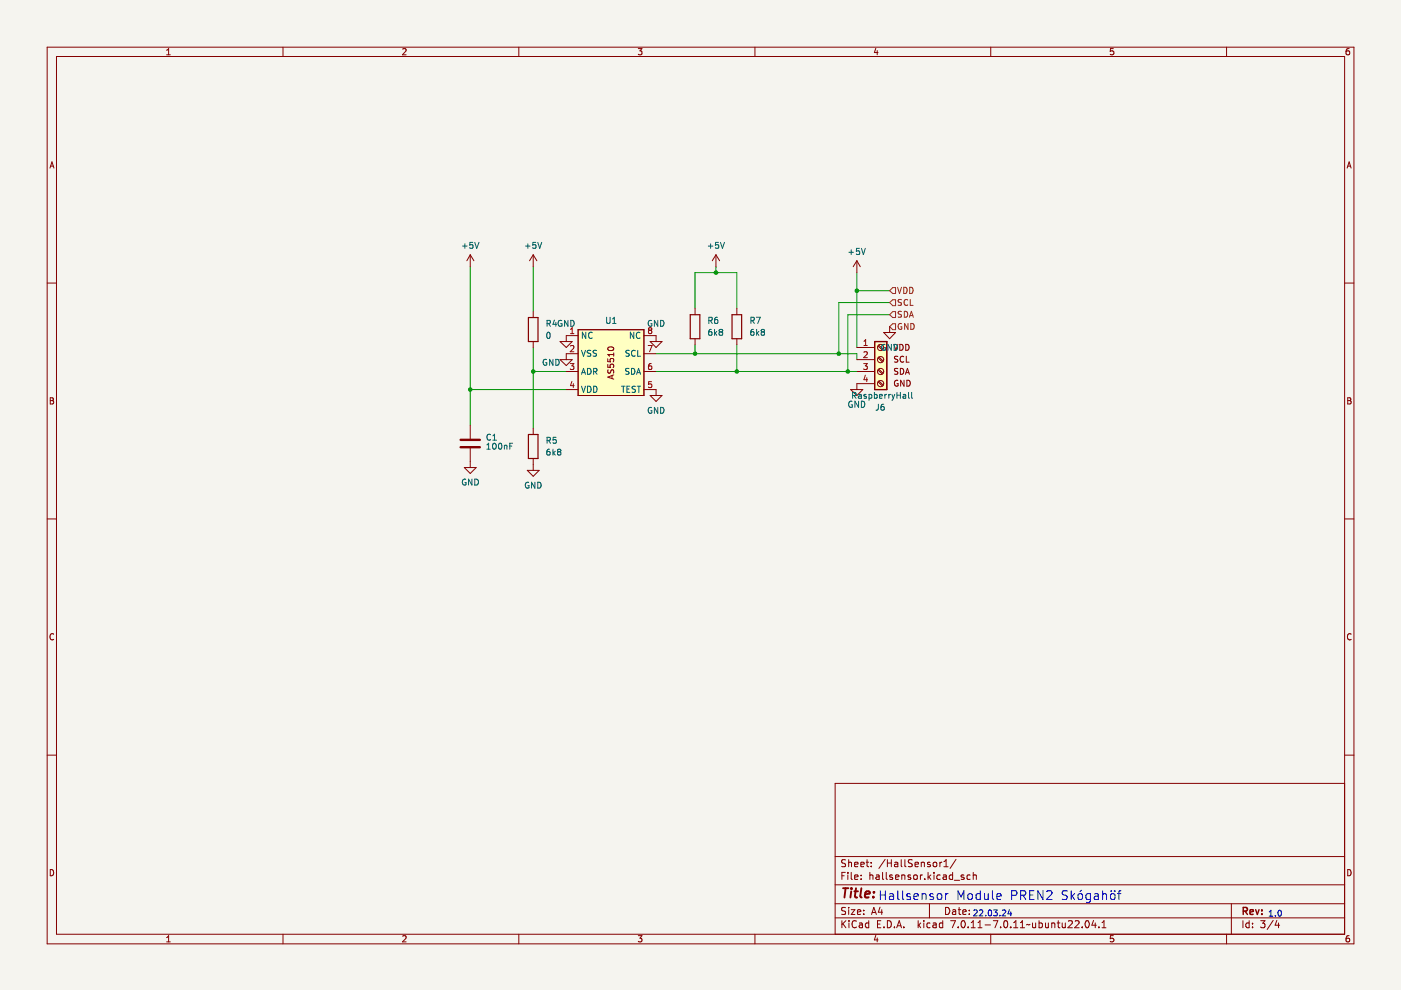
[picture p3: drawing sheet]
(kicad_sch (version 20230121) (generator eeschema)

 (paper "A4")

 (lib_symbols
  (symbol "Connector:Screw_Terminal_01x04" (pin_names (offset 1.016) hide) (in_bom yes) (on_board yes)
   (property "Reference" "J2" (at -1.27 -10.16 0) (effects (font (size 1.27 1.27)) (justify left)))
   (property "Value" "RaspberryHall" (at -6.35 -7.62 0) (effects (font (size 1.27 1.27)) (justify left)))
   (property "Footprint" "" (at 0 0 0) (effects (font (size 1.27 1.27)) hide))
   (property "Datasheet" "~" (at 0 0 0) (effects (font (size 1.27 1.27)) hide))
   (symbol "Screw_Terminal_01x04_1_1"
    (rectangle (start -1.27 3.81) (end 1.27 -6.35) (stroke (width 0.254) (type default)) (fill (type background)))
    (circle (center 0 -5.08) (radius 0.635) (stroke (width 0.1524) (type default)) (fill (type none)))
    (circle (center 0 -2.54) (radius 0.635) (stroke (width 0.1524) (type default)) (fill (type none)))
    (polyline (pts (xy -0.5334 -4.7498) (xy 0.3302 -5.588)) (stroke (width 0.1524) (type default)) (fill (type none)))
    (polyline (pts (xy -0.5334 -2.2098) (xy 0.3302 -3.048)) (stroke (width 0.1524) (type default)) (fill (type none)))
    (polyline (pts (xy -0.5334 0.3302) (xy 0.3302 -0.508)) (stroke (width 0.1524) (type default)) (fill (type none)))
    (polyline (pts (xy -0.5334 2.8702) (xy 0.3302 2.032)) (stroke (width 0.1524) (type default)) (fill (type none)))
    (polyline (pts (xy -0.3556 -4.572) (xy 0.508 -5.4102)) (stroke (width 0.1524) (type default)) (fill (type none)))
    (polyline (pts (xy -0.3556 -2.032) (xy 0.508 -2.8702)) (stroke (width 0.1524) (type default)) (fill (type none)))
    (polyline (pts (xy -0.3556 0.508) (xy 0.508 -0.3302)) (stroke (width 0.1524) (type default)) (fill (type none)))
    (polyline (pts (xy -0.3556 3.048) (xy 0.508 2.2098)) (stroke (width 0.1524) (type default)) (fill (type none)))
    (circle (center 0 0) (radius 0.635) (stroke (width 0.1524) (type default)) (fill (type none)))
    (circle (center 0 2.54) (radius 0.635) (stroke (width 0.1524) (type default)) (fill (type none)))
    (text "GND\n" (at 2.54 -5.08 0) (effects (font (size 1.27 1.27)) (justify left)))
    (text "SCL" (at 2.54 0 0) (effects (font (size 1.27 1.27)) (justify left)))
    (text "SDA" (at 2.54 -2.54 0) (effects (font (size 1.27 1.27)) (justify left)))
    (text "VDD" (at 2.54 2.54 0) (effects (font (size 1.27 1.27)) (justify left)))
    (pin passive line (at -5.08 2.54 0) (length 3.81) (name "Pin_1" (effects (font (size 1.27 1.27)))) (number "1" (effects (font (size 1.27 1.27)))))
    (pin passive line (at -5.08 0 0) (length 3.81) (name "Pin_2" (effects (font (size 1.27 1.27)))) (number "2" (effects (font (size 1.27 1.27)))))
    (pin passive line (at -5.08 -2.54 0) (length 3.81) (name "Pin_3" (effects (font (size 1.27 1.27)))) (number "3" (effects (font (size 1.27 1.27)))))
    (pin passive line (at -5.08 -5.08 0) (length 3.81) (name "Pin_4" (effects (font (size 1.27 1.27)))) (number "4" (effects (font (size 1.27 1.27)))))))
  (symbol "Device:C" (pin_numbers hide) (pin_names (offset 0.254)) (in_bom yes) (on_board yes)
   (property "Reference" "C" (at 0.635 2.54 0) (effects (font (size 1.27 1.27)) (justify left)))
   (property "Value" "C" (at 0.635 -2.54 0) (effects (font (size 1.27 1.27)) (justify left)))
   (property "Footprint" "" (at 0.9652 -3.81 0) (effects (font (size 1.27 1.27)) hide))
   (property "Datasheet" "~" (at 0 0 0) (effects (font (size 1.27 1.27)) hide))
   (symbol "C_0_1"
    (polyline (pts (xy -2.032 -0.762) (xy 2.032 -0.762)) (stroke (width 0.508) (type default)) (fill (type none)))
    (polyline (pts (xy -2.032 0.762) (xy 2.032 0.762)) (stroke (width 0.508) (type default)) (fill (type none))))
   (symbol "C_1_1"
    (pin passive line (at 0 3.81 270) (length 2.794) (name "~" (effects (font (size 1.27 1.27)))) (number "1" (effects (font (size 1.27 1.27)))))
    (pin passive line (at 0 -3.81 90) (length 2.794) (name "~" (effects (font (size 1.27 1.27)))) (number "2" (effects (font (size 1.27 1.27)))))))
  (symbol "Device:R" (pin_numbers hide) (pin_names (offset 0)) (in_bom yes) (on_board yes)
   (property "Reference" "R" (at 2.032 0 90) (effects (font (size 1.27 1.27))))
   (property "Value" "R" (at 0 0 90) (effects (font (size 1.27 1.27))))
   (property "Footprint" "" (at -1.778 0 90) (effects (font (size 1.27 1.27)) hide))
   (property "Datasheet" "~" (at 0 0 0) (effects (font (size 1.27 1.27)) hide))
   (symbol "R_0_1"
    (rectangle (start -1.016 -2.54) (end 1.016 2.54) (stroke (width 0.254) (type default)) (fill (type none))))
   (symbol "R_1_1"
    (pin passive line (at 0 3.81 270) (length 1.27) (name "~" (effects (font (size 1.27 1.27)))) (number "1" (effects (font (size 1.27 1.27)))))
    (pin passive line (at 0 -3.81 90) (length 1.27) (name "~" (effects (font (size 1.27 1.27)))) (number "2" (effects (font (size 1.27 1.27)))))))
  (symbol "OSRAM_AS5510_DSOM:AS5510-DSOM" (in_bom yes) (on_board yes)
   (property "Reference" "U" (at -0.7482 7.6087 0) (effects (font (size 1.27 1.27))))
   (property "Value" "" (at -5.08 3.81 0) (effects (font (size 1.27 1.27))))
   (property "Footprint" "" (at -5.08 3.81 0) (effects (font (size 1.27 1.27)) hide))
   (property "Datasheet" "" (at -5.08 3.81 0) (effects (font (size 1.27 1.27)) hide))
   (symbol "AS5510-DSOM_1_1"
    (rectangle (start -7.62 6.35) (end 6.35 -7.62) (stroke (width 0) (type default)) (fill (type background)))
    (text "AS5510" (at -0.6765 -0.6696 900) (effects (font (size 1.27 1.27))))
    (pin input line (at -10.16 5.08 0) (length 2.54) (name "NC" (effects (font (size 1.27 1.27)))) (number "1" (effects (font (size 1.27 1.27)))))
    (pin input line (at -10.16 1.27 0) (length 2.54) (name "VSS" (effects (font (size 1.27 1.27)))) (number "2" (effects (font (size 1.27 1.27)))))
    (pin input line (at -10.16 -2.54 0) (length 2.54) (name "ADR" (effects (font (size 1.27 1.27)))) (number "3" (effects (font (size 1.27 1.27)))))
    (pin input line (at -10.16 -6.35 0) (length 2.54) (name "VDD" (effects (font (size 1.27 1.27)))) (number "4" (effects (font (size 1.27 1.27)))))
    (pin input line (at 8.89 -6.35 180) (length 2.54) (name "TEST" (effects (font (size 1.27 1.27)))) (number "5" (effects (font (size 1.27 1.27)))))
    (pin input line (at 8.89 -2.54 180) (length 2.54) (name "SDA" (effects (font (size 1.27 1.27)))) (number "6" (effects (font (size 1.27 1.27)))))
    (pin input line (at 8.89 1.27 180) (length 2.54) (name "SCL" (effects (font (size 1.27 1.27)))) (number "7" (effects (font (size 1.27 1.27)))))
    (pin input line (at 8.89 5.08 180) (length 2.54) (name "NC" (effects (font (size 1.27 1.27)))) (number "8" (effects (font (size 1.27 1.27)))))))
  (symbol "power:+5V" (power) (pin_names (offset 0)) (in_bom yes) (on_board yes)
   (property "Reference" "#PWR" (at 0 -3.81 0) (effects (font (size 1.27 1.27)) hide))
   (property "Value" "+5V" (at 0 3.556 0) (effects (font (size 1.27 1.27))))
   (property "Footprint" "" (at 0 0 0) (effects (font (size 1.27 1.27)) hide))
   (property "Datasheet" "" (at 0 0 0) (effects (font (size 1.27 1.27)) hide))
   (symbol "+5V_0_1"
    (polyline (pts (xy -0.762 1.27) (xy 0 2.54)) (stroke (width 0) (type default)) (fill (type none)))
    (polyline (pts (xy 0 0) (xy 0 2.54)) (stroke (width 0) (type default)) (fill (type none)))
    (polyline (pts (xy 0 2.54) (xy 0.762 1.27)) (stroke (width 0) (type default)) (fill (type none))))
   (symbol "+5V_1_1"
    (pin power_in line (at 0 0 90) (length 0) hide (name "+5V" (effects (font (size 1.27 1.27)))) (number "1" (effects (font (size 1.27 1.27)))))))
  (symbol "power:GND" (power) (pin_names (offset 0)) (in_bom yes) (on_board yes)
   (property "Reference" "#PWR" (at 0 -6.35 0) (effects (font (size 1.27 1.27)) hide))
   (property "Value" "GND" (at 0 -3.81 0) (effects (font (size 1.27 1.27))))
   (property "Footprint" "" (at 0 0 0) (effects (font (size 1.27 1.27)) hide))
   (property "Datasheet" "" (at 0 0 0) (effects (font (size 1.27 1.27)) hide))
   (symbol "GND_0_1"
    (polyline (pts (xy 0 0) (xy 0 -1.27) (xy 1.27 -1.27) (xy 0 -2.54) (xy -1.27 -1.27) (xy 0 -1.27)) (stroke (width 0) (type default)) (fill (type none))))
   (symbol "GND_1_1"
    (pin power_in line (at 0 0 270) (length 0) hide (name "GND" (effects (font (size 1.27 1.27)))) (number "1" (effects (font (size 1.27 1.27))))))))

 (junction (at 147.32 74.93) (diameter 0) (color 0 0 0 0))
 (junction (at 113.03 78.74) (diameter 0) (color 0 0 0 0))
 (junction (at 179.705 78.74) (diameter 0) (color 0 0 0 0))
 (junction (at 177.8 74.93) (diameter 0) (color 0 0 0 0))
 (junction (at 99.695 82.55) (diameter 0) (color 0 0 0 0))
 (junction (at 181.61 61.595) (diameter 0) (color 0 0 0 0))
 (junction (at 151.765 57.785) (diameter 0) (color 0 0 0 0))
 (junction (at 156.21 78.74) (diameter 0) (color 0 0 0 0))

 (wire (pts (xy 188.595 66.675) (xy 179.705 66.675)) (stroke (width 0) (type default)))
 (wire (pts (xy 99.695 56.515) (xy 99.695 82.55)) (stroke (width 0) (type default)))
 (wire (pts (xy 113.03 78.74) (xy 120.015 78.74)) (stroke (width 0) (type default)))
 (wire (pts (xy 151.765 57.785) (xy 156.21 57.785)) (stroke (width 0) (type default)))
 (wire (pts (xy 151.765 57.785) (xy 147.32 57.785)) (stroke (width 0) (type default)))
 (wire (pts (xy 181.61 57.785) (xy 181.61 61.595)) (stroke (width 0) (type default)))
 (wire (pts (xy 177.8 74.93) (xy 181.61 74.93)) (stroke (width 0) (type default)))
 (wire (pts (xy 99.695 82.55) (xy 99.695 90.17)) (stroke (width 0) (type default)))
 (wire (pts (xy 151.765 56.515) (xy 151.765 57.785)) (stroke (width 0) (type default)))
 (wire (pts (xy 181.61 78.74) (xy 179.705 78.74)) (stroke (width 0) (type default)))
 (wire (pts (xy 99.695 82.55) (xy 120.015 82.55)) (stroke (width 0) (type default)))
 (wire (pts (xy 147.32 57.785) (xy 147.32 65.405)) (stroke (width 0) (type default)))
 (wire (pts (xy 181.61 74.93) (xy 181.61 76.2)) (stroke (width 0) (type default)))
 (wire (pts (xy 139.065 74.93) (xy 147.32 74.93)) (stroke (width 0) (type default)))
 (wire (pts (xy 179.705 78.74) (xy 156.21 78.74)) (stroke (width 0) (type default)))
 (wire (pts (xy 156.21 57.785) (xy 156.21 65.405)) (stroke (width 0) (type default)))
 (wire (pts (xy 113.03 73.66) (xy 113.03 78.74)) (stroke (width 0) (type default)))
 (wire (pts (xy 147.32 73.025) (xy 147.32 74.93)) (stroke (width 0) (type default)))
 (wire (pts (xy 139.065 78.74) (xy 156.21 78.74)) (stroke (width 0) (type default)))
 (wire (pts (xy 113.03 90.805) (xy 113.03 78.74)) (stroke (width 0) (type default)))
 (wire (pts (xy 179.705 66.675) (xy 179.705 78.74)) (stroke (width 0) (type default)))
 (wire (pts (xy 113.03 56.515) (xy 113.03 66.04)) (stroke (width 0) (type default)))
 (wire (pts (xy 177.8 64.135) (xy 177.8 74.93)) (stroke (width 0) (type default)))
 (wire (pts (xy 181.61 61.595) (xy 188.595 61.595)) (stroke (width 0) (type default)))
 (wire (pts (xy 156.21 73.025) (xy 156.21 78.74)) (stroke (width 0) (type default)))
 (wire (pts (xy 181.61 61.595) (xy 181.61 73.66)) (stroke (width 0) (type default)))
 (wire (pts (xy 147.32 74.93) (xy 177.8 74.93)) (stroke (width 0) (type default)))
 (wire (pts (xy 188.595 64.135) (xy 177.8 64.135)) (stroke (width 0) (type default)))

 (text "1.0" (at 268.7268 194.5898 0) (effects (font (size 1.27 1.27)) (justify left bottom)))
 (text "22.03.24\n" (at 206.0892 194.5163 0) (effects (font (size 1.27 1.27)) (justify left bottom)))
 (text "Hallsensor Module PREN2 Skógahöf" (at 186.055 191.135 0) (effects (font (size 1.9 1.9)) (justify left bottom)))

 (hierarchical_label "GND" (shape input) (at 188.595 69.215 0) (fields_autoplaced) (effects (font (size 1.27 1.27)) (justify left)))
 (hierarchical_label "SDA" (shape input) (at 188.595 66.675 0) (fields_autoplaced) (effects (font (size 1.27 1.27)) (justify left)))
 (hierarchical_label "VDD" (shape input) (at 188.595 61.595 0) (fields_autoplaced) (effects (font (size 1.27 1.27)) (justify left)))
 (hierarchical_label "SCL" (shape input) (at 188.595 64.135 0) (fields_autoplaced) (effects (font (size 1.27 1.27)) (justify left)))

 (symbol (lib_id "power:+5V") (at 99.695 56.515 0) (unit 1) (in_bom yes) (on_board yes) (dnp no) (fields_autoplaced)
  (property "Reference" "#PWR07" (at 99.695 60.325 0) (effects (font (size 1.27 1.27)) hide))
  (property "Value" "+5V" (at 99.695 52.07 0) (effects (font (size 1.27 1.27))))
  (property "Footprint" "" (at 99.695 56.515 0) (effects (font (size 1.27 1.27)) hide))
  (property "Datasheet" "" (at 99.695 56.515 0) (effects (font (size 1.27 1.27)) hide)) (pin "1")
  (instances (project "mainschematic" (path "" (reference "#PWR07") (unit 1)) (path "" (reference "#PWR019") (unit 1)))))

 (symbol (lib_id "Device:R") (at 156.21 69.215 0) (unit 1) (in_bom yes) (on_board yes) (dnp no) (fields_autoplaced)
  (property "Reference" "R7" (at 158.75 67.945 0) (effects (font (size 1.27 1.27)) (justify left)))
  (property "Value" "6k8" (at 158.75 70.485 0) (effects (font (size 1.27 1.27)) (justify left)))
  (property "Footprint" "Resistor_SMD:R_0805_2012Metric_Pad1.20x1.40mm_HandSolder" (at 154.432 69.215 90) (effects (font (size 1.27 1.27)) hide))
  (property "Datasheet" "~" (at 156.21 69.215 0) (effects (font (size 1.27 1.27)) hide)) (pin "2") (pin "1")
  (instances (project "mainschematic" (path "" (reference "R7") (unit 1)) (path "" (reference "R11") (unit 1)))))

 (symbol (lib_id "power:+5V") (at 151.765 56.515 0) (unit 1) (in_bom yes) (on_board yes) (dnp no) (fields_autoplaced)
  (property "Reference" "#PWR015" (at 151.765 60.325 0) (effects (font (size 1.27 1.27)) hide))
  (property "Value" "+5V" (at 151.765 52.07 0) (effects (font (size 1.27 1.27))))
  (property "Footprint" "" (at 151.765 56.515 0) (effects (font (size 1.27 1.27)) hide))
  (property "Datasheet" "" (at 151.765 56.515 0) (effects (font (size 1.27 1.27)) hide)) (pin "1")
  (instances (project "mainschematic" (path "" (reference "#PWR015") (unit 1)) (path "" (reference "#PWR027") (unit 1)))))

 (symbol (lib_id "power:+5V") (at 181.61 57.785 0) (unit 1) (in_bom yes) (on_board yes) (dnp no) (fields_autoplaced)
  (property "Reference" "#PWR016" (at 181.61 61.595 0) (effects (font (size 1.27 1.27)) hide))
  (property "Value" "+5V" (at 181.61 53.34 0) (effects (font (size 1.27 1.27))))
  (property "Footprint" "" (at 181.61 57.785 0) (effects (font (size 1.27 1.27)) hide))
  (property "Datasheet" "" (at 181.61 57.785 0) (effects (font (size 1.27 1.27)) hide)) (pin "1")
  (instances (project "mainschematic" (path "" (reference "#PWR016") (unit 1)) (path "" (reference "#PWR028") (unit 1)))))

 (symbol (lib_id "power:GND") (at 113.03 98.425 0) (unit 1) (in_bom yes) (on_board yes) (dnp no) (fields_autoplaced)
  (property "Reference" "#PWR010" (at 113.03 104.775 0) (effects (font (size 1.27 1.27)) hide))
  (property "Value" "GND" (at 113.03 102.87 0) (effects (font (size 1.27 1.27))))
  (property "Footprint" "" (at 113.03 98.425 0) (effects (font (size 1.27 1.27)) hide))
  (property "Datasheet" "" (at 113.03 98.425 0) (effects (font (size 1.27 1.27)) hide)) (pin "1")
  (instances (project "mainschematic" (path "" (reference "#PWR010") (unit 1)) (path "" (reference "#PWR022") (unit 1)))))

 (symbol (lib_id "Connector:Screw_Terminal_01x04") (at 186.69 76.2 0) (unit 1) (in_bom yes) (on_board yes) (dnp no) (fields_autoplaced)
  (property "Reference" "J6" (at 185.42 86.36 0) (effects (font (size 1.27 1.27)) (justify left)))
  (property "Value" "RaspberryHall" (at 180.34 83.82 0) (effects (font (size 1.27 1.27)) (justify left)))
  (property "Footprint" "TerminalBlock_4Ucon:TerminalBlock_4Ucon_1x04_P3.50mm_Vertical" (at 186.69 76.2 0) (effects (font (size 1.27 1.27)) hide))
  (property "Datasheet" "~" (at 186.69 76.2 0) (effects (font (size 1.27 1.27)) hide)) (pin "4") (pin "2") (pin "3") (pin "1")
  (instances (project "mainschematic" (path "" (reference "J6") (unit 1)) (path "" (reference "J7") (unit 1)))))

 (symbol (lib_id "Device:R") (at 147.32 69.215 0) (unit 1) (in_bom yes) (on_board yes) (dnp no) (fields_autoplaced)
  (property "Reference" "R6" (at 149.86 67.945 0) (effects (font (size 1.27 1.27)) (justify left)))
  (property "Value" "6k8" (at 149.86 70.485 0) (effects (font (size 1.27 1.27)) (justify left)))
  (property "Footprint" "Resistor_SMD:R_0805_2012Metric_Pad1.20x1.40mm_HandSolder" (at 145.542 69.215 90) (effects (font (size 1.27 1.27)) hide))
  (property "Datasheet" "~" (at 147.32 69.215 0) (effects (font (size 1.27 1.27)) hide)) (pin "2") (pin "1")
  (instances (project "mainschematic" (path "" (reference "R6") (unit 1)) (path "" (reference "R10") (unit 1)))))

 (symbol (lib_id "Device:R") (at 113.03 94.615 0) (unit 1) (in_bom yes) (on_board yes) (dnp no) (fields_autoplaced)
  (property "Reference" "R5" (at 115.57 93.345 0) (effects (font (size 1.27 1.27)) (justify left)))
  (property "Value" "6k8" (at 115.57 95.885 0) (effects (font (size 1.27 1.27)) (justify left)))
  (property "Footprint" "Resistor_SMD:R_0805_2012Metric_Pad1.20x1.40mm_HandSolder" (at 111.252 94.615 90) (effects (font (size 1.27 1.27)) hide))
  (property "Datasheet" "~" (at 113.03 94.615 0) (effects (font (size 1.27 1.27)) hide)) (pin "2") (pin "1")
  (instances (project "mainschematic" (path "" (reference "R5") (unit 1)) (path "" (reference "R9") (unit 1)))))

 (symbol (lib_id "power:GND") (at 99.695 97.79 0) (unit 1) (in_bom yes) (on_board yes) (dnp no) (fields_autoplaced)
  (property "Reference" "#PWR08" (at 99.695 104.14 0) (effects (font (size 1.27 1.27)) hide))
  (property "Value" "GND" (at 99.695 102.235 0) (effects (font (size 1.27 1.27))))
  (property "Footprint" "" (at 99.695 97.79 0) (effects (font (size 1.27 1.27)) hide))
  (property "Datasheet" "" (at 99.695 97.79 0) (effects (font (size 1.27 1.27)) hide)) (pin "1")
  (instances (project "mainschematic" (path "" (reference "#PWR08") (unit 1)) (path "" (reference "#PWR020") (unit 1)))))

 (symbol (lib_id "power:GND") (at 181.61 81.28 0) (unit 1) (in_bom yes) (on_board yes) (dnp no) (fields_autoplaced)
  (property "Reference" "#PWR017" (at 181.61 87.63 0) (effects (font (size 1.27 1.27)) hide))
  (property "Value" "GND" (at 181.61 85.725 0) (effects (font (size 1.27 1.27))))
  (property "Footprint" "" (at 181.61 81.28 0) (effects (font (size 1.27 1.27)) hide))
  (property "Datasheet" "" (at 181.61 81.28 0) (effects (font (size 1.27 1.27)) hide)) (pin "1")
  (instances (project "mainschematic" (path "" (reference "#PWR017") (unit 1)) (path "" (reference "#PWR029") (unit 1)))))

 (symbol (lib_id "power:GND") (at 139.065 71.12 0) (unit 1) (in_bom yes) (on_board yes) (dnp no)
  (property "Reference" "#PWR013" (at 139.065 77.47 0) (effects (font (size 1.27 1.27)) hide))
  (property "Value" "GND" (at 139.065 68.58 0) (effects (font (size 1.27 1.27))))
  (property "Footprint" "" (at 139.065 71.12 0) (effects (font (size 1.27 1.27)) hide))
  (property "Datasheet" "" (at 139.065 71.12 0) (effects (font (size 1.27 1.27)) hide)) (pin "1")
  (instances (project "mainschematic" (path "" (reference "#PWR013") (unit 1)) (path "" (reference "#PWR025") (unit 1)))))

 (symbol (lib_id "Device:C") (at 99.695 93.98 0) (unit 1) (in_bom yes) (on_board yes) (dnp no)
  (property "Reference" "C1" (at 102.87 92.71 0) (effects (font (size 1.27 1.27)) (justify left)))
  (property "Value" "100nF" (at 102.87 94.615 0) (effects (font (size 1.27 1.27)) (justify left)))
  (property "Footprint" "Capacitor_SMD:C_0805_2012Metric_Pad1.18x1.45mm_HandSolder" (at 100.6602 97.79 0) (effects (font (size 1.27 1.27)) hide))
  (property "Datasheet" "~" (at 99.695 93.98 0) (effects (font (size 1.27 1.27)) hide)) (pin "1") (pin "2")
  (instances (project "mainschematic" (path "" (reference "C1") (unit 1)) (path "" (reference "C2") (unit 1)))))

 (symbol (lib_id "power:+5V") (at 113.03 56.515 0) (unit 1) (in_bom yes) (on_board yes) (dnp no) (fields_autoplaced)
  (property "Reference" "#PWR09" (at 113.03 60.325 0) (effects (font (size 1.27 1.27)) hide))
  (property "Value" "+5V" (at 113.03 52.07 0) (effects (font (size 1.27 1.27))))
  (property "Footprint" "" (at 113.03 56.515 0) (effects (font (size 1.27 1.27)) hide))
  (property "Datasheet" "" (at 113.03 56.515 0) (effects (font (size 1.27 1.27)) hide)) (pin "1")
  (instances (project "mainschematic" (path "" (reference "#PWR09") (unit 1)) (path "" (reference "#PWR021") (unit 1)))))

 (symbol (lib_id "Device:R") (at 113.03 69.85 0) (unit 1) (in_bom yes) (on_board yes) (dnp no) (fields_autoplaced)
  (property "Reference" "R4" (at 115.57 68.58 0) (effects (font (size 1.27 1.27)) (justify left)))
  (property "Value" "0" (at 115.57 71.12 0) (effects (font (size 1.27 1.27)) (justify left)))
  (property "Footprint" "Resistor_SMD:R_0805_2012Metric_Pad1.20x1.40mm_HandSolder" (at 111.252 69.85 90) (effects (font (size 1.27 1.27)) hide))
  (property "Datasheet" "~" (at 113.03 69.85 0) (effects (font (size 1.27 1.27)) hide)) (pin "2") (pin "1")
  (instances (project "mainschematic" (path "" (reference "R4") (unit 1)) (path "" (reference "R8") (unit 1)))))

 (symbol (lib_id "power:GND") (at 120.015 74.93 0) (unit 1) (in_bom yes) (on_board yes) (dnp no)
  (property "Reference" "#PWR012" (at 120.015 81.28 0) (effects (font (size 1.27 1.27)) hide))
  (property "Value" "GND" (at 116.84 76.835 0) (effects (font (size 1.27 1.27))))
  (property "Footprint" "" (at 120.015 74.93 0) (effects (font (size 1.27 1.27)) hide))
  (property "Datasheet" "" (at 120.015 74.93 0) (effects (font (size 1.27 1.27)) hide)) (pin "1")
  (instances (project "mainschematic" (path "" (reference "#PWR012") (unit 1)) (path "" (reference "#PWR024") (unit 1)))))

 (symbol (lib_id "power:GND") (at 139.065 82.55 0) (unit 1) (in_bom yes) (on_board yes) (dnp no) (fields_autoplaced)
  (property "Reference" "#PWR014" (at 139.065 88.9 0) (effects (font (size 1.27 1.27)) hide))
  (property "Value" "GND" (at 139.065 86.995 0) (effects (font (size 1.27 1.27))))
  (property "Footprint" "" (at 139.065 82.55 0) (effects (font (size 1.27 1.27)) hide))
  (property "Datasheet" "" (at 139.065 82.55 0) (effects (font (size 1.27 1.27)) hide)) (pin "1")
  (instances (project "mainschematic" (path "" (reference "#PWR014") (unit 1)) (path "" (reference "#PWR026") (unit 1)))))

 (symbol (lib_id "power:GND") (at 188.595 69.215 0) (unit 1) (in_bom yes) (on_board yes) (dnp no) (fields_autoplaced)
  (property "Reference" "#PWR030" (at 188.595 75.565 0) (effects (font (size 1.27 1.27)) hide))
  (property "Value" "GND" (at 188.595 73.66 0) (effects (font (size 1.27 1.27))))
  (property "Footprint" "" (at 188.595 69.215 0) (effects (font (size 1.27 1.27)) hide))
  (property "Datasheet" "" (at 188.595 69.215 0) (effects (font (size 1.27 1.27)) hide)) (pin "1")
  (instances (project "mainschematic" (path "" (reference "#PWR030") (unit 1)) (path "" (reference "#PWR030") (unit 1)))))

 (symbol (lib_id "OSRAM_AS5510_DSOM:AS5510-DSOM") (at 130.175 76.2 0) (unit 1) (in_bom yes) (on_board yes) (dnp no) (fields_autoplaced)
  (property "Reference" "U1" (at 129.54 67.945 0) (effects (font (size 1.27 1.27))))
  (property "Value" "~" (at 125.095 72.39 0) (effects (font (size 1.27 1.27))))
  (property "Footprint" "Package_SO:SOIC-8_3.9x4.9mm_P1.27mm" (at 125.095 72.39 0) (effects (font (size 1.27 1.27)) hide))
  (property "Datasheet" "" (at 125.095 72.39 0) (effects (font (size 1.27 1.27)) hide)) (pin "2") (pin "3") (pin "7") (pin "1") (pin "5") (pin "8") (pin "4") (pin "6")
  (instances (project "mainschematic" (path "" (reference "U1") (unit 1)) (path "" (reference "U2") (unit 1)))))

 (symbol (lib_id "power:GND") (at 120.015 71.12 0) (unit 1) (in_bom yes) (on_board yes) (dnp no)
  (property "Reference" "#PWR011" (at 120.015 77.47 0) (effects (font (size 1.27 1.27)) hide))
  (property "Value" "GND" (at 120.015 68.58 0) (effects (font (size 1.27 1.27))))
  (property "Footprint" "" (at 120.015 71.12 0) (effects (font (size 1.27 1.27)) hide))
  (property "Datasheet" "" (at 120.015 71.12 0) (effects (font (size 1.27 1.27)) hide)) (pin "1")
  (instances (project "mainschematic" (path "" (reference "#PWR011") (unit 1)) (path "" (reference "#PWR023") (unit 1))))))
